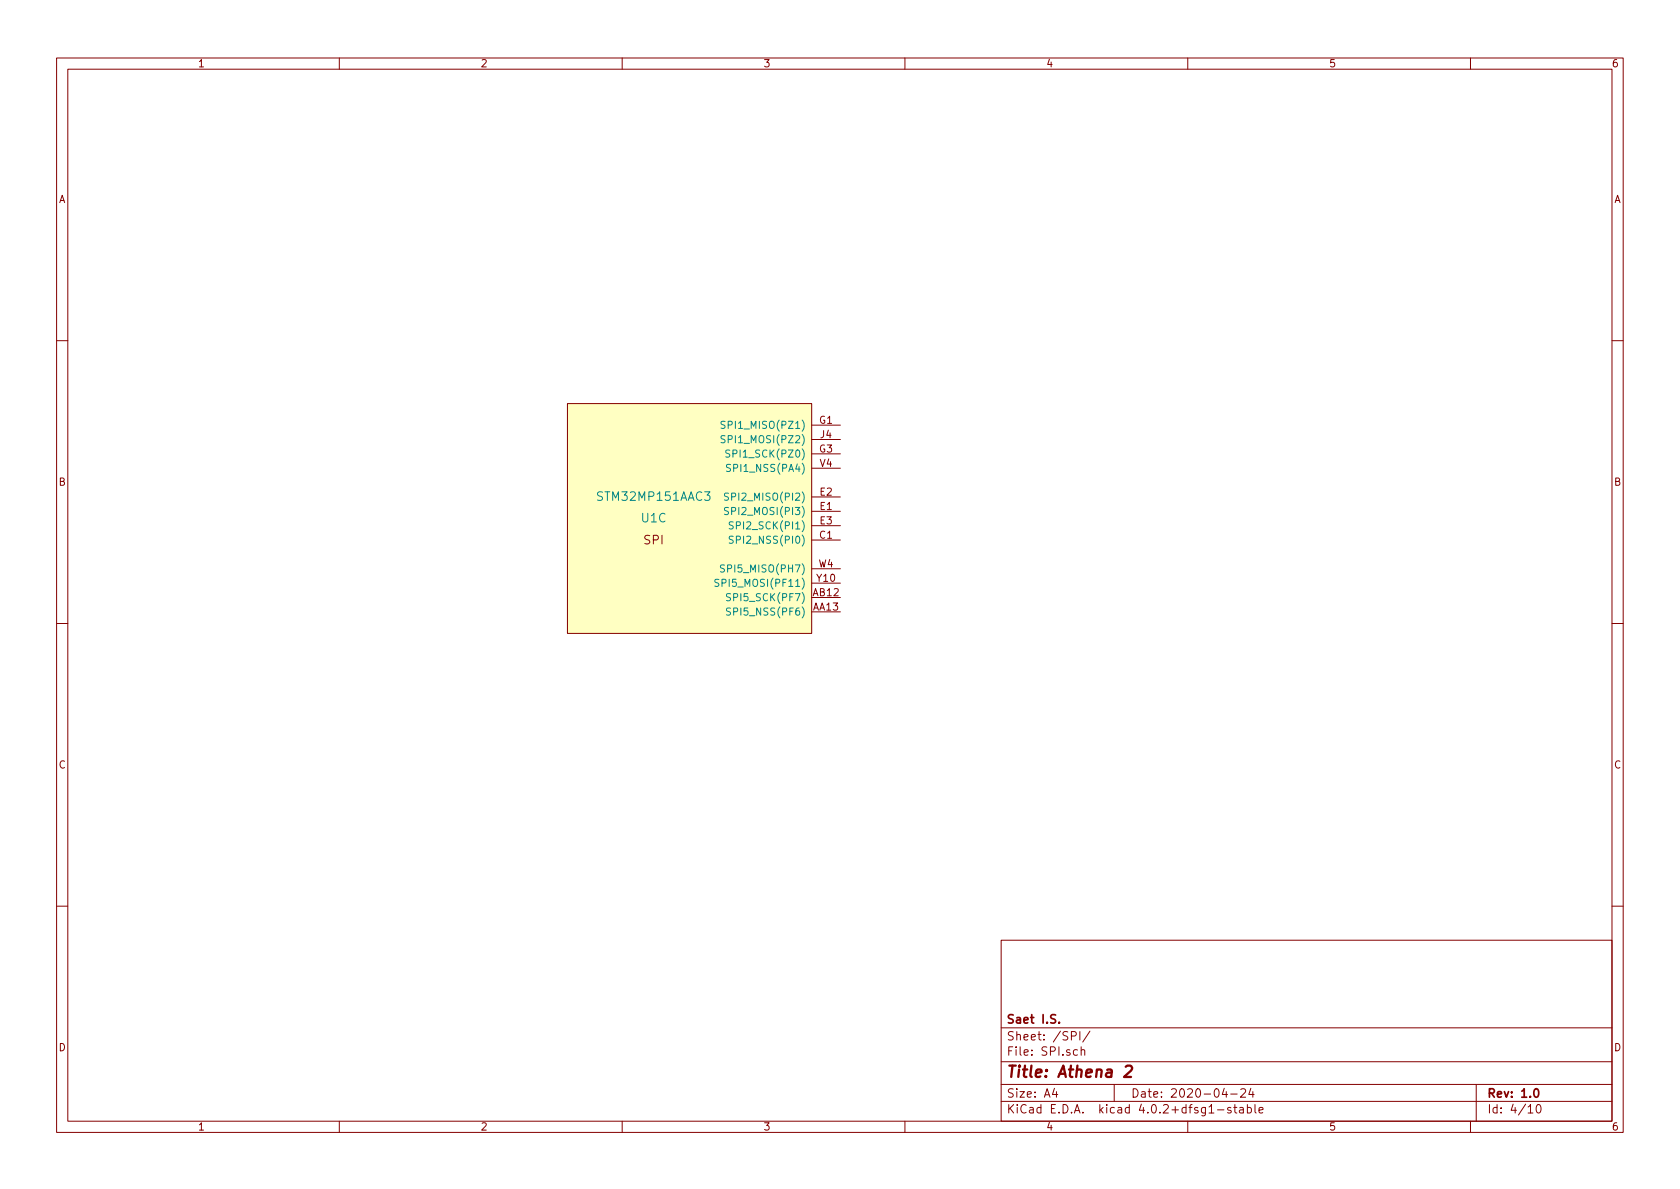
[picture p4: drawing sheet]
<svg xmlns="http://www.w3.org/2000/svg" width="297mm" height="210mm" viewBox="0 0 297 210" stroke-linecap="round" stroke-linejoin="round" font-family="sans-serif">
<g fill="none" stroke="#840000" stroke-width=".18">
<path d="M10 10.3h277v189.9h-277zM12 12.2h273v186.1h-273zM60 10.3v1.9M110 10.3v1.9M160 10.3v1.9M210 10.3v1.9M260 10.3v1.9M10 60.2h2M100.3 71.4h43.2v40.6h-43.2zM143.5 75.2h5.1M143.5 77.7h5.1M285 60.2h2"/>
<path d="M143.5 95.5h5.1M143.5 90.4h5.1M143.5 87.9h5.1M143.5 93h5.1M143.5 80.3h5.1M143.5 82.8h5.1M10 110.3h2M143.5 100.6h5.1M143.5 103.1h5.1M143.5 105.7h5.1M143.5 108.2h5.1M285 110.3h2"/>
<path d="M10 160.2h2M177 166.3h108v32h-108zM285 160.2h2M60 198.3v1.9M110 198.3v1.9M160 198.3v1.9M177 194.8h108M177 191.8h108M177 187.8h108M177 181.8h108M186.4 192.5l-.3 1h.9M186.8 193v1"/>
<path d="M189.4 183.2l.7-.1 .2-.2-.1-.3-.2-.2h-.6v1.5M190.5 185.7l-.4-.1-.3 .3 .1 .6 .2 .1 .4-.1M190.9 182.4v1.5M191.2 185.7l.2-.1 .3 .1 .1 .9M191.2 185.1v1.5M192.7 182.3l-1.3 2M197 191.8v3M210 198.3v1.9M215.3 196.3h1.1M216.5 192.5l-.4 1h.9M217.6 193.5h1.1M217.6 195.9a.37 .37 0 0 0-.6 .1l.1 .3 .5 .1 .1 .1-.2 .3-.5-.1"/>
<path d="M218.1 195.8h.6M218.3 195.3v1.3l.4 .2M219.2 195.9h.6v.9M219.4 192.7l.2-.2h.4l.2 .5-.9 1h.9M219.8 196.2l-.4 .1-.3 .2 .3 .3 .4-.1M220.5 195.9l.5-.1 .3 .3-.2 .6h-.6M220.5 195.3v1.5M221.2 192.5l-.4 1h.9M221.5 193v1M221.9 195.3v1.3l.2 .2M222.6 196.3l.7-.1v-.3l-.5-.1-.2 .2 .1 .7h.6M260 198.3v1.9"/>
<path d="M261 191.8v6.5M270.2 195.8l.4-.5v1.5M270.2 196.8h.8M271.8 195.5l.2-.2a.81 .81 0 0 1 .5 .6 .81 .81 0 0 1-.2 .8l-.2 .1a.79 .79 0 0 1-.3-1.3z"/>
</g>
<path d="M187.3 180.8v.1M271.3 192.7l.3-.2a.81 .81 0 0 1 .5 .6 .81 .81 0 0 1-.2 .8l-.2 .1a.79 .79 0 0 1-.4-1.3z" fill="none" stroke="#840000" stroke-width=".3"/>
<path d="M199 188.6l.3-.2h.5l.2 .1 .2 .5-.2 .3-1.3 1.1h1.3" fill="none" stroke="#840000" stroke-width=".41"/>
<path d="M100.3 71.4h43.2v40.6h-43.2z" fill="#ffffc2" stroke="#ffffc2" stroke-width=".18"/>
<path d="M128.2 74.5h-.5l-.2 .2 .1 .3 .5 .3v.3l-.1 .2-.5-.1M128.2 77.1l-.5-.1-.2 .3 .1 .3 .5 .2v.4l-.1 .1-.5-.1M129 79.6l-.6 .1v.4l.5 .2 .1 .3-.2 .2h-.5M128.1 99.9h-.5l-.2 .2 .1 .3 .5 .3v.3l-.1 .2-.5-.1M128.8 89.8l-.5-.1-.2 .3 .1 .3 .6 .2v.4l-.2 .1-.5-.1M128.8 87.2h-.5l-.2 .2 .1 .3 .6 .3v.3l-.2 .2-.5-.1M129.2 82.2l-.5-.1-.3 .2 .1 .3 .6 .3v.4l-.2 .1-.5-.1M129.6 94.9h-.6v.4l.5 .2 .1 .3-.2 .3-.5-.1M129.6 92.3l-.6 .1v.4l.5 .2 .1 .3-.2 .2h-.5M127.1 102.5h-.7v.4l.6 .2 .1 .3-.2 .3-.5-.1M129.2 105h-.5l-.3 .2 .1 .3 .6 .3v.3l-.2 .1h-.5M129.2 107.6l-.5-.1-.3 .2 .1 .3 .6 .3v.4l-.2 .1-.5-.1" fill="none" stroke="#008484" stroke-width=".18"/>
<text font-size="2.8" fill="#840000" x="178" y="190.5">Title: Athena 2</text>
<g font-size="2.1" fill="#008484">
<text x="105.9" y="88.6">STM32MP151AAC3</text>
<text x="113.5" y="92.4">U1C</text>
</g>
<g font-size="2.1" fill="#840000">
<text x="113.9" y="96.3">SPI</text>
<text x="178" y="184">Sheet: /SPI/</text>
<text x="178" y="181">Saet I.S.</text>
<text x="178" y="186.7">File: SPI.sch</text>
<text x="178" y="196.9">KiCad E.D.A. kicad 4.0.2+dfsg1-stable</text>
<text x="178" y="194.1">Size: A4</text>
<text x="200" y="194.1">Date: 2020-04-24</text>
<text x="263" y="194.1">Rev: 1.0</text>
<text x="263" y="196.9">Id: 4/10</text>
</g>
<g font-size="1.8" fill="#840000">
<text x="35" y="11.9">1</text>
<text x="85" y="11.9">2</text>
<text x="135" y="11.9">3</text>
<text x="185" y="11.9">4</text>
<text x="235" y="11.9">5</text>
<text x="285" y="11.9">6</text>
<text x="10.4" y="35.9">A</text>
<text x="285.4" y="35.9">A</text>
<text x="144.9" y="74.9">G1</text>
<text x="145.1" y="77.5">J4</text>
<text x="144.9" y="80">G3</text>
<text x="145" y="82.5">V4</text>
<text x="10.4" y="85.9">B</text>
<text x="145" y="87.6">E2</text>
<text x="285.4" y="85.9">B</text>
<text x="144.9" y="95.2">C1</text>
<text x="145" y="90.2">E1</text>
<text x="145" y="92.7">E3</text>
<text x="144.7" y="100.3">W4</text>
<text x="143.8" y="105.4">AB12</text>
<text x="143.8" y="107.9">AA13</text>
<text x="144.5" y="102.9">Y10</text>
<text x="10.4" y="135.9">C</text>
<text x="285.4" y="135.9">C</text>
<text x="10.4" y="185.9">D</text>
<text x="285.4" y="185.9">D</text>
<text x="35" y="199.9">1</text>
<text x="85" y="199.9">2</text>
<text x="135" y="199.9">3</text>
<text x="185" y="199.9">4</text>
<text x="235" y="199.9">5</text>
<text x="285" y="199.9">6</text>
</g>
<g font-size="1.8" fill="#008484">
<text x="128.7" y="75.8">SPI1_MISO(PZ1)</text>
<text x="128.7" y="78.4">SPI1_MOSI(PZ2)</text>
<text x="129.4" y="83.4">SPI1_NSS(PA4)</text>
<text x="129.5" y="80.9">SPI1_SCK(PZ0)</text>
<text x="129.3" y="88.5">SPI2_MISO(PI2)</text>
<text x="129.3" y="91.1">SPI2_MOSI(PI3)</text>
<text x="130.1" y="93.6">SPI2_SCK(PI1)</text>
<text x="128.5" y="101.2">SPI5_MISO(PH7)</text>
<text x="130.2" y="96.1">SPI2_NSS(PI0)</text>
<text x="127.7" y="103.8">SPI5_MOSI(PF11)</text>
<text x="129.5" y="106.3">SPI5_SCK(PF7)</text>
<text x="129.6" y="108.8">SPI5_NSS(PF6)</text>
</g>
</svg>
